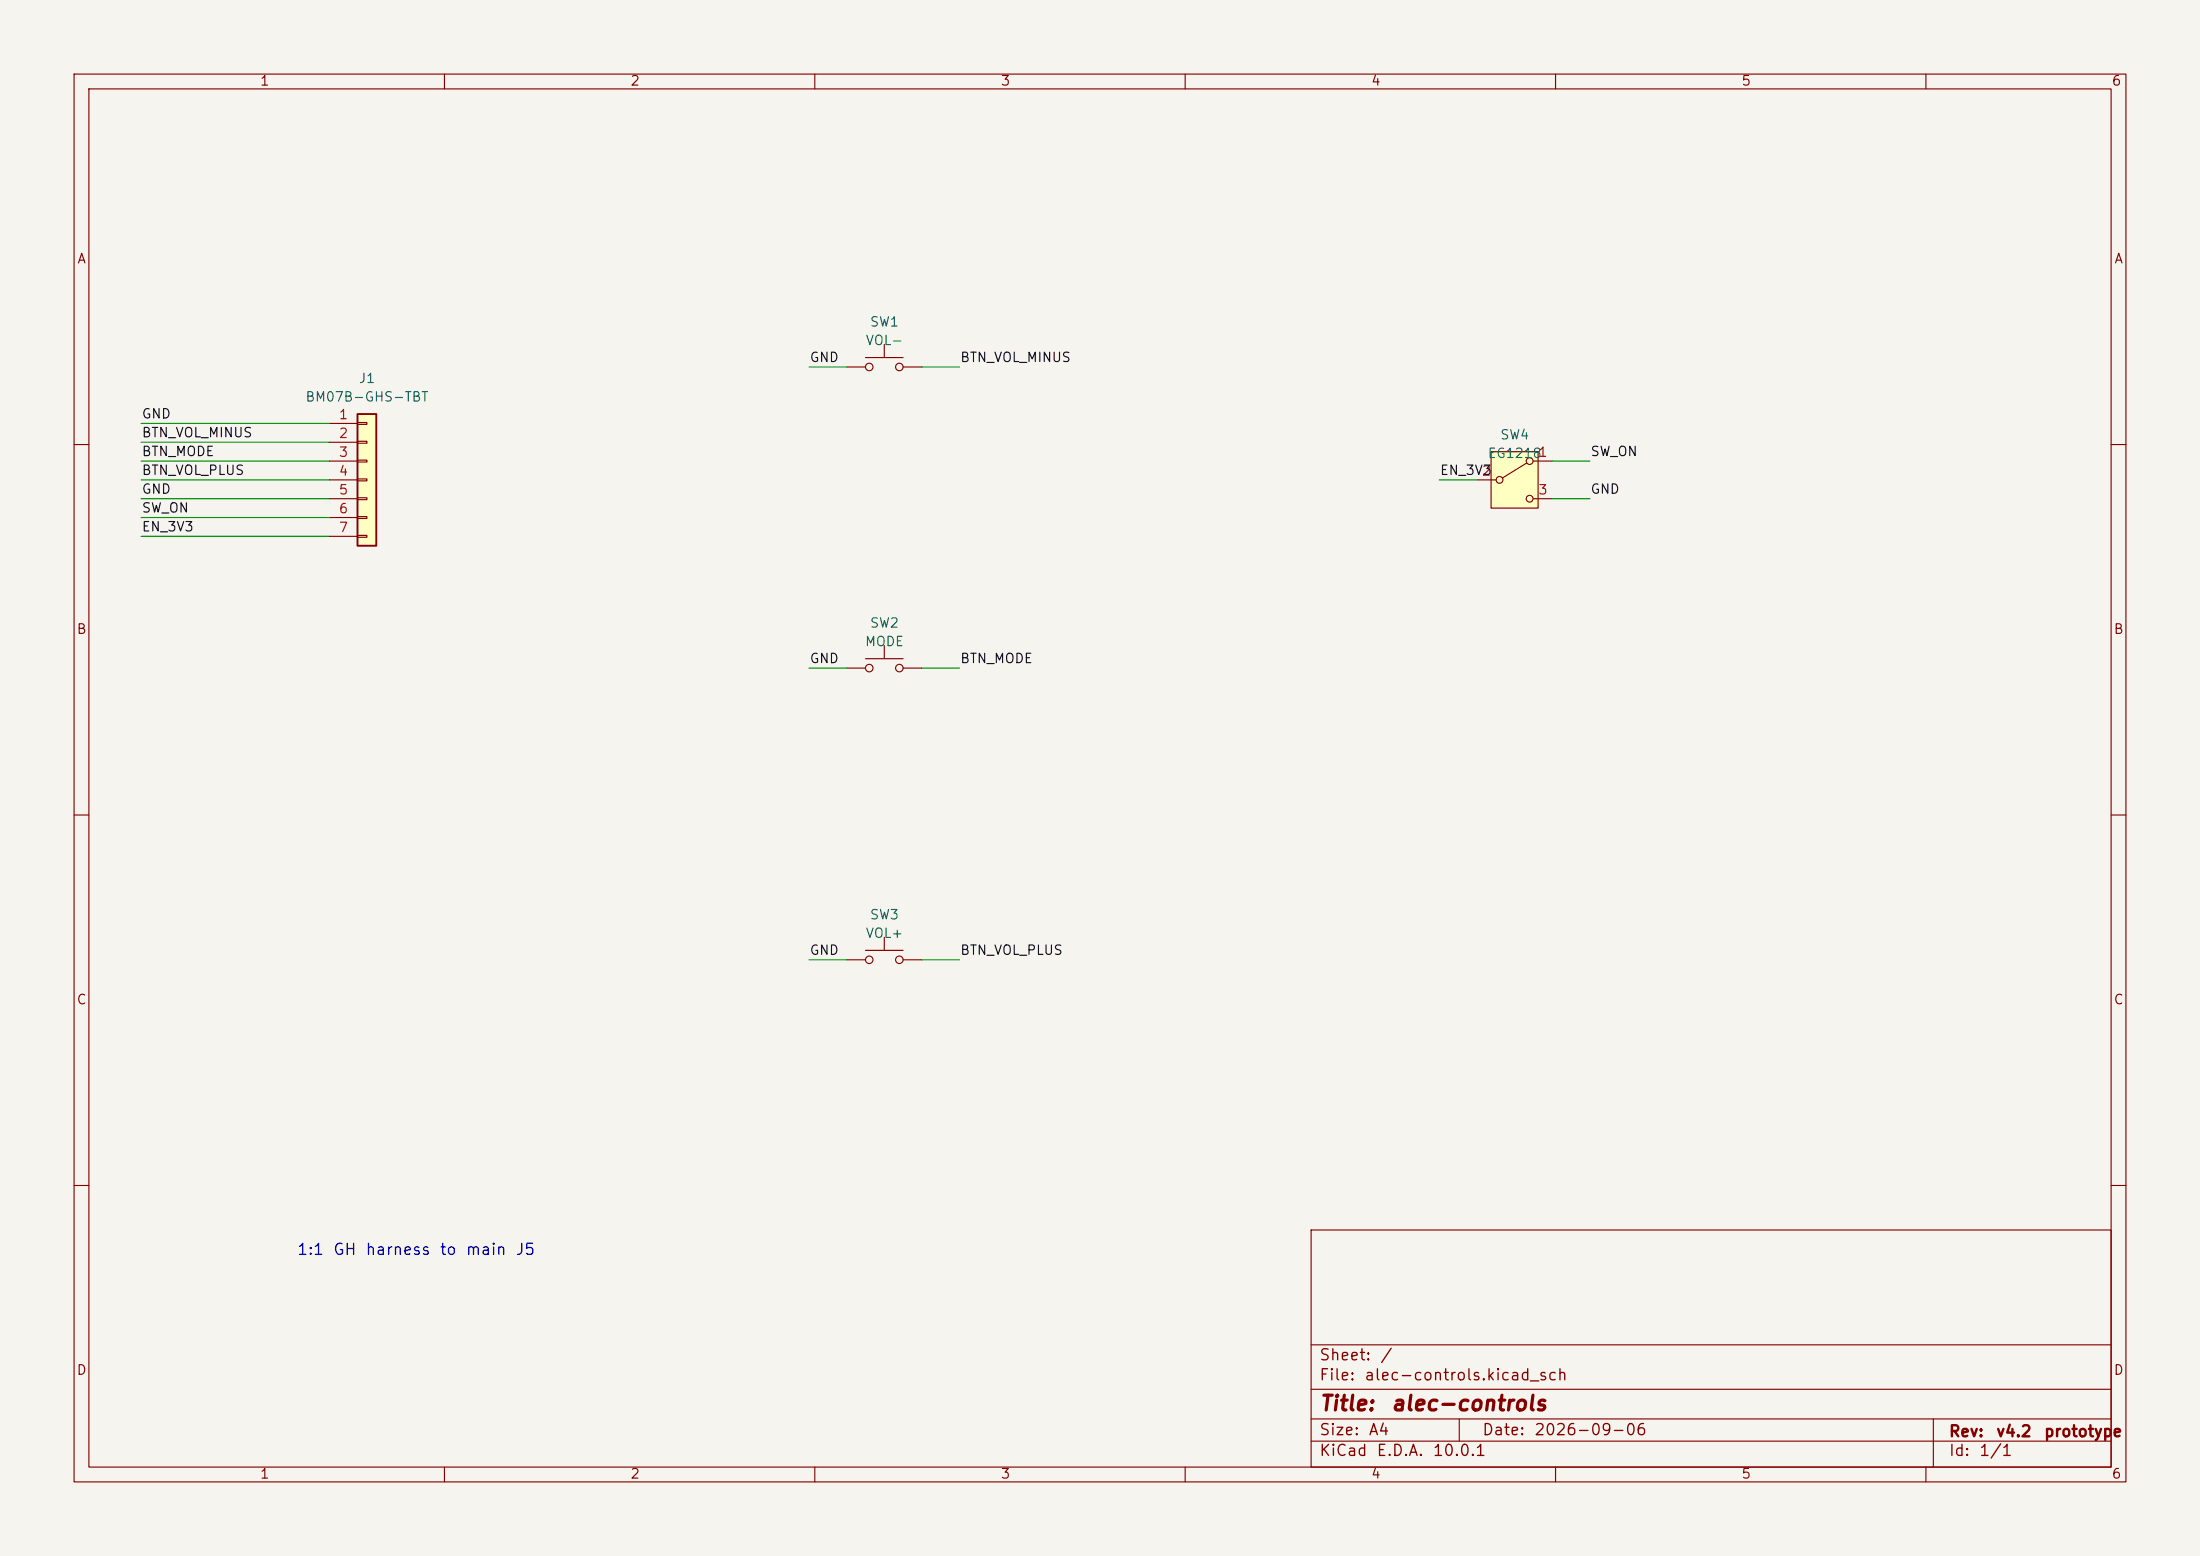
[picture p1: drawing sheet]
(kicad_sch
 (version 20250114)
 (generator "eeschema")
 (paper "A4")
 (lib_symbols
  (symbol
   "Connector_Generic:Conn_01x07"
   (pin_names
    (offset 1.016) (hide yes)) (exclude_from_sim no) (in_bom yes) (on_board yes)
   (in_pos_files yes)
   (duplicate_pin_numbers_are_jumpers no)
   (property
    "Reference"
    "J" (at 0 10.16 0) (show_name no) (do_not_autoplace no) (effects (font (size 1.27 1.27))))
   (property
    "Value"
    "Conn_01x07" (at 0 -10.16 0) (show_name no) (do_not_autoplace no) (effects (font (size 1.27 1.27))))
   (property
    "Footprint"
    "" (at 0 0 0) (show_name no) (do_not_autoplace no) (hide yes) (effects (font (size 1.27 1.27))))
   (property
    "Datasheet"
    "" (at 0 0 0) (show_name no) (do_not_autoplace no) (hide yes) (effects (font (size 1.27 1.27))))
   (property
    "Description"
    "Generic connector, single row, 01x07, script generated (kicad-library-utils/schlib/autogen/connector/)" (at 0 0 0) (show_name no) (do_not_autoplace no) (hide yes) (effects (font (size 1.27 1.27))))
   (property
    "ki_keywords"
    "connector" (at 0 0 0) (show_name no) (do_not_autoplace no) (hide yes) (effects (font (size 1.27 1.27))))
   (property
    "ki_fp_filters"
    "Connector*:*_1x??_*" (at 0 0 0) (show_name no) (do_not_autoplace no) (hide yes) (effects (font (size 1.27 1.27))))
   (symbol
    "Conn_01x07_1_1"
    (rectangle (start -1.27 8.89) (end 1.27 -8.89) (stroke (width 0.254) (type default)) (fill (type background)))
    (rectangle (start -1.27 7.747) (end 0 7.493) (stroke (width 0.1524) (type default)) (fill (type none)))
    (rectangle (start -1.27 5.207) (end 0 4.953) (stroke (width 0.1524) (type default)) (fill (type none)))
    (rectangle (start -1.27 2.667) (end 0 2.413) (stroke (width 0.1524) (type default)) (fill (type none)))
    (rectangle (start -1.27 0.127) (end 0 -0.127) (stroke (width 0.1524) (type default)) (fill (type none)))
    (rectangle (start -1.27 -2.413) (end 0 -2.667) (stroke (width 0.1524) (type default)) (fill (type none)))
    (rectangle (start -1.27 -4.953) (end 0 -5.207) (stroke (width 0.1524) (type default)) (fill (type none)))
    (rectangle (start -1.27 -7.493) (end 0 -7.747) (stroke (width 0.1524) (type default)) (fill (type none)))
    (pin
    passive
    line (at -5.08 7.62 0) (length 3.81) (name
    "Pin_1" (effects (font (size 1.27 1.27)))) (number
    "1" (effects (font (size 1.27 1.27)))))
    (pin
    passive
    line (at -5.08 5.08 0) (length 3.81) (name
    "Pin_2" (effects (font (size 1.27 1.27)))) (number
    "2" (effects (font (size 1.27 1.27)))))
    (pin
    passive
    line (at -5.08 2.54 0) (length 3.81) (name
    "Pin_3" (effects (font (size 1.27 1.27)))) (number
    "3" (effects (font (size 1.27 1.27)))))
    (pin
    passive
    line (at -5.08 0 0) (length 3.81) (name
    "Pin_4" (effects (font (size 1.27 1.27)))) (number
    "4" (effects (font (size 1.27 1.27)))))
    (pin
    passive
    line (at -5.08 -2.54 0) (length 3.81) (name
    "Pin_5" (effects (font (size 1.27 1.27)))) (number
    "5" (effects (font (size 1.27 1.27)))))
    (pin
    passive
    line (at -5.08 -5.08 0) (length 3.81) (name
    "Pin_6" (effects (font (size 1.27 1.27)))) (number
    "6" (effects (font (size 1.27 1.27)))))
    (pin
    passive
    line (at -5.08 -7.62 0) (length 3.81) (name
    "Pin_7" (effects (font (size 1.27 1.27)))) (number
    "7" (effects (font (size 1.27 1.27))))))
   (embedded_fonts no))
  (symbol
   "Switch:SW_Push"
   (pin_numbers (hide yes))
   (pin_names
    (offset 1.016) (hide yes)) (exclude_from_sim no) (in_bom yes) (on_board yes)
   (in_pos_files yes)
   (duplicate_pin_numbers_are_jumpers no)
   (property
    "Reference"
    "SW" (at 1.27 2.54 0) (show_name no) (do_not_autoplace no) (effects (font (size 1.27 1.27)) (justify left)))
   (property
    "Value"
    "SW_Push" (at 0 -1.524 0) (show_name no) (do_not_autoplace no) (effects (font (size 1.27 1.27))))
   (property
    "Footprint"
    "" (at 0 5.08 0) (show_name no) (do_not_autoplace no) (hide yes) (effects (font (size 1.27 1.27))))
   (property
    "Datasheet"
    "" (at 0 5.08 0) (show_name no) (do_not_autoplace no) (hide yes) (effects (font (size 1.27 1.27))))
   (property
    "Description"
    "Push button switch, generic, two pins" (at 0 0 0) (show_name no) (do_not_autoplace no) (hide yes) (effects (font (size 1.27 1.27))))
   (property
    "ki_keywords"
    "switch normally-open pushbutton push-button" (at 0 0 0) (show_name no) (do_not_autoplace no) (hide yes) (effects (font (size 1.27 1.27))))
   (symbol
    "SW_Push_0_1"
    (circle (center -2.032 0) (radius 0.508) (stroke (width 0) (type default)) (fill (type none)))
    (polyline (pts (xy 0 1.27) (xy 0 3.048)) (stroke (width 0) (type default)) (fill (type none)))
    (circle (center 2.032 0) (radius 0.508) (stroke (width 0) (type default)) (fill (type none)))
    (polyline (pts (xy 2.54 1.27) (xy -2.54 1.27)) (stroke (width 0) (type default)) (fill (type none)))
    (pin
    passive
    line (at -5.08 0 0) (length 2.54) (name
    "1" (effects (font (size 1.27 1.27)))) (number
    "1" (effects (font (size 1.27 1.27)))))
    (pin
    passive
    line (at 5.08 0 180) (length 2.54) (name
    "2" (effects (font (size 1.27 1.27)))) (number
    "2" (effects (font (size 1.27 1.27))))))
   (embedded_fonts no))
  (symbol
   "Switch:SW_SPDT"
   (pin_names
    (offset 0) (hide yes)) (exclude_from_sim no) (in_bom yes) (on_board yes)
   (in_pos_files yes)
   (duplicate_pin_numbers_are_jumpers no)
   (property
    "Reference"
    "SW" (at 0 5.08 0) (show_name no) (do_not_autoplace no) (effects (font (size 1.27 1.27))))
   (property
    "Value"
    "SW_SPDT" (at 0 -5.08 0) (show_name no) (do_not_autoplace no) (effects (font (size 1.27 1.27))))
   (property
    "Footprint"
    "" (at 0 0 0) (show_name no) (do_not_autoplace no) (hide yes) (effects (font (size 1.27 1.27))))
   (property
    "Datasheet"
    "" (at 0 -7.62 0) (show_name no) (do_not_autoplace no) (hide yes) (effects (font (size 1.27 1.27))))
   (property
    "Description"
    "Switch, single pole double throw" (at 0 0 0) (show_name no) (do_not_autoplace no) (hide yes) (effects (font (size 1.27 1.27))))
   (property
    "ki_keywords"
    "switch single-pole double-throw spdt ON-ON" (at 0 0 0) (show_name no) (do_not_autoplace no) (hide yes) (effects (font (size 1.27 1.27))))
   (symbol
    "SW_SPDT_0_1"
    (circle (center -2.032 0) (radius 0.4572) (stroke (width 0) (type default)) (fill (type none)))
    (polyline (pts (xy -1.651 0.254) (xy 1.651 2.286)) (stroke (width 0) (type default)) (fill (type none)))
    (circle (center 2.032 2.54) (radius 0.4572) (stroke (width 0) (type default)) (fill (type none)))
    (circle (center 2.032 -2.54) (radius 0.4572) (stroke (width 0) (type default)) (fill (type none))))
   (symbol
    "SW_SPDT_1_1"
    (rectangle (start -3.175 3.81) (end 3.175 -3.81) (stroke (width 0) (type default)) (fill (type background)))
    (pin
    passive
    line (at 5.08 2.54 180) (length 2.54) (name
    "A" (effects (font (size 1.27 1.27)))) (number
    "1" (effects (font (size 1.27 1.27)))))
    (pin
    passive
    line (at -5.08 0 0) (length 2.54) (name
    "B" (effects (font (size 1.27 1.27)))) (number
    "2" (effects (font (size 1.27 1.27)))))
    (pin
    passive
    line (at 5.08 -2.54 180) (length 2.54) (name
    "C" (effects (font (size 1.27 1.27)))) (number
    "3" (effects (font (size 1.27 1.27))))))
   (embedded_fonts no)))
 (title_block
  (title "alec-controls")
  (date "2026-09-06")
  (rev "v4.2 prototype"))
 (wire
  (pts (xy 44.45 57.15) (xy 19.050000000000004 57.15))
  (stroke (width 0) (type default)))
 (label
  "GND"
  (at 19.0500 57.1500 0)
  (effects (font (size 1.27 1.27)) (justify left bottom)))
 (wire
  (pts (xy 44.45 59.69) (xy 19.050000000000004 59.69))
  (stroke (width 0) (type default)))
 (label
  "BTN_VOL_MINUS"
  (at 19.0500 59.6900 0)
  (effects (font (size 1.27 1.27)) (justify left bottom)))
 (wire
  (pts (xy 44.45 62.23) (xy 19.050000000000004 62.23))
  (stroke (width 0) (type default)))
 (label
  "BTN_MODE"
  (at 19.0500 62.2300 0)
  (effects (font (size 1.27 1.27)) (justify left bottom)))
 (wire
  (pts (xy 44.45 64.77) (xy 19.050000000000004 64.77))
  (stroke (width 0) (type default)))
 (label
  "BTN_VOL_PLUS"
  (at 19.0500 64.7700 0)
  (effects (font (size 1.27 1.27)) (justify left bottom)))
 (wire
  (pts (xy 44.45 67.31) (xy 19.050000000000004 67.31))
  (stroke (width 0) (type default)))
 (label
  "GND"
  (at 19.0500 67.3100 0)
  (effects (font (size 1.27 1.27)) (justify left bottom)))
 (wire
  (pts (xy 44.45 69.85) (xy 19.050000000000004 69.85))
  (stroke (width 0) (type default)))
 (label
  "SW_ON"
  (at 19.0500 69.8500 0)
  (effects (font (size 1.27 1.27)) (justify left bottom)))
 (wire
  (pts (xy 44.45 72.39) (xy 19.050000000000004 72.39))
  (stroke (width 0) (type default)))
 (label
  "EN_3V3"
  (at 19.0500 72.3900 0)
  (effects (font (size 1.27 1.27)) (justify left bottom)))
 (symbol
  (lib_id "Connector_Generic:Conn_01x07")
  (at 49.53 64.77 0)
  (unit 1)
  (in_bom yes)
  (on_board yes)
  (dnp no)
  (property
   "Reference"
   "J1" (at 49.53 51.15 0) (effects (font (size 1.27 1.27))))
  (property
   "Value"
   "BM07B-GHS-TBT" (at 49.53 53.65 0) (effects (font (size 1.27 1.27))))
  (property
   "Footprint"
   "Connector_JST:JST_GH_BM07B-GHS-TBT_1x07-1MP_P1.25mm_Vertical" (at 49.53 64.77 0) (effects (font (size 1.27 1.27)) (hide yes)))
  (property
   "Datasheet"
   "https://www.jst-mfg.com/product/pdf/eng/eGH.pdf" (at 49.53 64.77 0) (effects (font (size 1.27 1.27)) (hide yes)))
  (property
   "MPN"
   "BM07B-GHS-TBT(LF)(SN)" (at 49.53 64.77 0) (effects (font (size 1.27 1.27)) (hide yes)))
  (instances (project
    "alec-controls" (path
    "/cad90006-8b30-53aa-86a6-3b38db56d113" (reference "J1") (unit 1))))
  (exclude_from_sim yes)
  (pin
   "1")
  (pin
   "2")
  (pin
   "3")
  (pin
   "4")
  (pin
   "5")
  (pin
   "6")
  (pin
   "7")
 (property "Manufacturer" "JST" (at 0 0 0) (effects (font (size 1.27 1.27)) (hide yes)))
 (property "LCSC#" "C5305068" (at 0 0 0) (effects (font (size 1.27 1.27)) (hide yes))))
 (wire
  (pts (xy 114.3 49.53) (xy 109.22 49.53))
  (stroke (width 0) (type default)))
 (label
  "GND"
  (at 109.2200 49.5300 0)
  (effects (font (size 1.27 1.27)) (justify left bottom)))
 (wire
  (pts (xy 124.46 49.53) (xy 129.54 49.53))
  (stroke (width 0) (type default)))
 (label
  "BTN_VOL_MINUS"
  (at 129.5400 49.5300 0)
  (effects (font (size 1.27 1.27)) (justify left bottom)))
 (symbol
  (lib_id "Switch:SW_Push")
  (at 119.38 49.53 0)
  (unit 1)
  (in_bom yes)
  (on_board yes)
  (dnp no)
  (property
   "Reference"
   "SW1" (at 119.38 43.53 0) (effects (font (size 1.27 1.27))))
  (property
   "Value"
   "VOL-" (at 119.38 46.03 0) (effects (font (size 1.27 1.27))))
  (property
   "Footprint"
   "Button_Switch_THT:SW_TH_Tactile_Omron_B3F-106x" (at 119.38 49.53 0) (effects (font (size 1.27 1.27)) (hide yes)))
  (property
   "Datasheet"
   "https://www.lcsc.com/datasheet/lcsc_datasheet_2304140030_Omron-Electronics-B3F-1060_C726010.pdf" (at 119.38 49.53 0) (effects (font (size 1.27 1.27)) (hide yes)))
  (property
   "MPN"
   "B3F-1060" (at 119.38 49.53 0) (effects (font (size 1.27 1.27)) (hide yes)))
  (instances (project
    "alec-controls" (path
    "/cad90006-8b30-53aa-86a6-3b38db56d113" (reference "SW1") (unit 1))))
  (pin
   "1")
  (pin
   "2")
 (property "Manufacturer" "Omron Electronics" (at 0 0 0) (effects (font (size 1.27 1.27)) (hide yes)))
 (property "LCSC#" "C726010" (at 0 0 0) (effects (font (size 1.27 1.27)) (hide yes))))
 (wire
  (pts (xy 114.3 90.17) (xy 109.22 90.17))
  (stroke (width 0) (type default)))
 (label
  "GND"
  (at 109.2200 90.1700 0)
  (effects (font (size 1.27 1.27)) (justify left bottom)))
 (wire
  (pts (xy 124.46 90.17) (xy 129.54 90.17))
  (stroke (width 0) (type default)))
 (label
  "BTN_MODE"
  (at 129.5400 90.1700 0)
  (effects (font (size 1.27 1.27)) (justify left bottom)))
 (symbol
  (lib_id "Switch:SW_Push")
  (at 119.38 90.17 0)
  (unit 1)
  (in_bom yes)
  (on_board yes)
  (dnp no)
  (property
   "Reference"
   "SW2" (at 119.38 84.17 0) (effects (font (size 1.27 1.27))))
  (property
   "Value"
   "MODE" (at 119.38 86.67 0) (effects (font (size 1.27 1.27))))
  (property
   "Footprint"
   "Button_Switch_THT:SW_TH_Tactile_Omron_B3F-106x" (at 119.38 90.17 0) (effects (font (size 1.27 1.27)) (hide yes)))
  (property
   "Datasheet"
   "https://www.lcsc.com/datasheet/lcsc_datasheet_2304140030_Omron-Electronics-B3F-1060_C726010.pdf" (at 119.38 90.17 0) (effects (font (size 1.27 1.27)) (hide yes)))
  (property
   "MPN"
   "B3F-1060" (at 119.38 90.17 0) (effects (font (size 1.27 1.27)) (hide yes)))
  (instances (project
    "alec-controls" (path
    "/cad90006-8b30-53aa-86a6-3b38db56d113" (reference "SW2") (unit 1))))
  (pin
   "1")
  (pin
   "2")
 (property "Manufacturer" "Omron Electronics" (at 0 0 0) (effects (font (size 1.27 1.27)) (hide yes)))
 (property "LCSC#" "C726010" (at 0 0 0) (effects (font (size 1.27 1.27)) (hide yes))))
 (wire
  (pts (xy 114.3 129.54) (xy 109.22 129.54))
  (stroke (width 0) (type default)))
 (label
  "GND"
  (at 109.2200 129.5400 0)
  (effects (font (size 1.27 1.27)) (justify left bottom)))
 (wire
  (pts (xy 124.46 129.54) (xy 129.54 129.54))
  (stroke (width 0) (type default)))
 (label
  "BTN_VOL_PLUS"
  (at 129.5400 129.5400 0)
  (effects (font (size 1.27 1.27)) (justify left bottom)))
 (symbol
  (lib_id "Switch:SW_Push")
  (at 119.38 129.54 0)
  (unit 1)
  (in_bom yes)
  (on_board yes)
  (dnp no)
  (property
   "Reference"
   "SW3" (at 119.38 123.53999999999999 0) (effects (font (size 1.27 1.27))))
  (property
   "Value"
   "VOL+" (at 119.38 126.03999999999999 0) (effects (font (size 1.27 1.27))))
  (property
   "Footprint"
   "Button_Switch_THT:SW_TH_Tactile_Omron_B3F-106x" (at 119.38 129.54 0) (effects (font (size 1.27 1.27)) (hide yes)))
  (property
   "Datasheet"
   "https://www.lcsc.com/datasheet/lcsc_datasheet_2304140030_Omron-Electronics-B3F-1060_C726010.pdf" (at 119.38 129.54 0) (effects (font (size 1.27 1.27)) (hide yes)))
  (property
   "MPN"
   "B3F-1060" (at 119.38 129.54 0) (effects (font (size 1.27 1.27)) (hide yes)))
  (instances (project
    "alec-controls" (path
    "/cad90006-8b30-53aa-86a6-3b38db56d113" (reference "SW3") (unit 1))))
  (pin
   "1")
  (pin
   "2")
 (property "Manufacturer" "Omron Electronics" (at 0 0 0) (effects (font (size 1.27 1.27)) (hide yes)))
 (property "LCSC#" "C726010" (at 0 0 0) (effects (font (size 1.27 1.27)) (hide yes))))
 (wire
  (pts (xy 209.55 62.23) (xy 214.63000000000002 62.23))
  (stroke (width 0) (type default)))
 (label
  "SW_ON"
  (at 214.6300 62.2300 0)
  (effects (font (size 1.27 1.27)) (justify left bottom)))
 (wire
  (pts (xy 199.39 64.77) (xy 194.30999999999997 64.77))
  (stroke (width 0) (type default)))
 (label
  "EN_3V3"
  (at 194.3100 64.7700 0)
  (effects (font (size 1.27 1.27)) (justify left bottom)))
 (wire
  (pts (xy 209.55 67.31) (xy 214.63000000000002 67.31))
  (stroke (width 0) (type default)))
 (label
  "GND"
  (at 214.6300 67.3100 0)
  (effects (font (size 1.27 1.27)) (justify left bottom)))
 (symbol
  (lib_id "Switch:SW_SPDT")
  (at 204.47 64.77 0)
  (unit 1)
  (in_bom yes)
  (on_board yes)
  (dnp no)
  (property
   "Reference"
   "SW4" (at 204.47 58.769999999999996 0) (effects (font (size 1.27 1.27))))
  (property
   "Value"
   "EG1218" (at 204.47 61.269999999999996 0) (effects (font (size 1.27 1.27))))
  (property
   "Footprint"
   "Alarm:EG1218" (at 204.47 64.77 0) (effects (font (size 1.27 1.27)) (hide yes)))
  (property
   "Datasheet"
   "https://www.lcsc.com/datasheet/lcsc_datasheet_1810091750_E-Switch-EG1218_C273394.pdf" (at 204.47 64.77 0) (effects (font (size 1.27 1.27)) (hide yes)))
  (property
   "MPN"
   "EG1218" (at 204.47 64.77 0) (effects (font (size 1.27 1.27)) (hide yes)))
  (instances (project
    "alec-controls" (path
    "/cad90006-8b30-53aa-86a6-3b38db56d113" (reference "SW4") (unit 1))))
  (pin
   "1")
  (pin
   "2")
  (pin
   "3")
 (property "Manufacturer" "E-Switch" (at 0 0 0) (effects (font (size 1.27 1.27)) (hide yes)))
 (property "LCSC#" "C273394" (at 0 0 0) (effects (font (size 1.27 1.27)) (hide yes))))
 (text
  "1:1 GH harness to main J5"
  (at 40 170 0)
  (effects (font (size 1.5 1.5)) (justify left bottom))))
